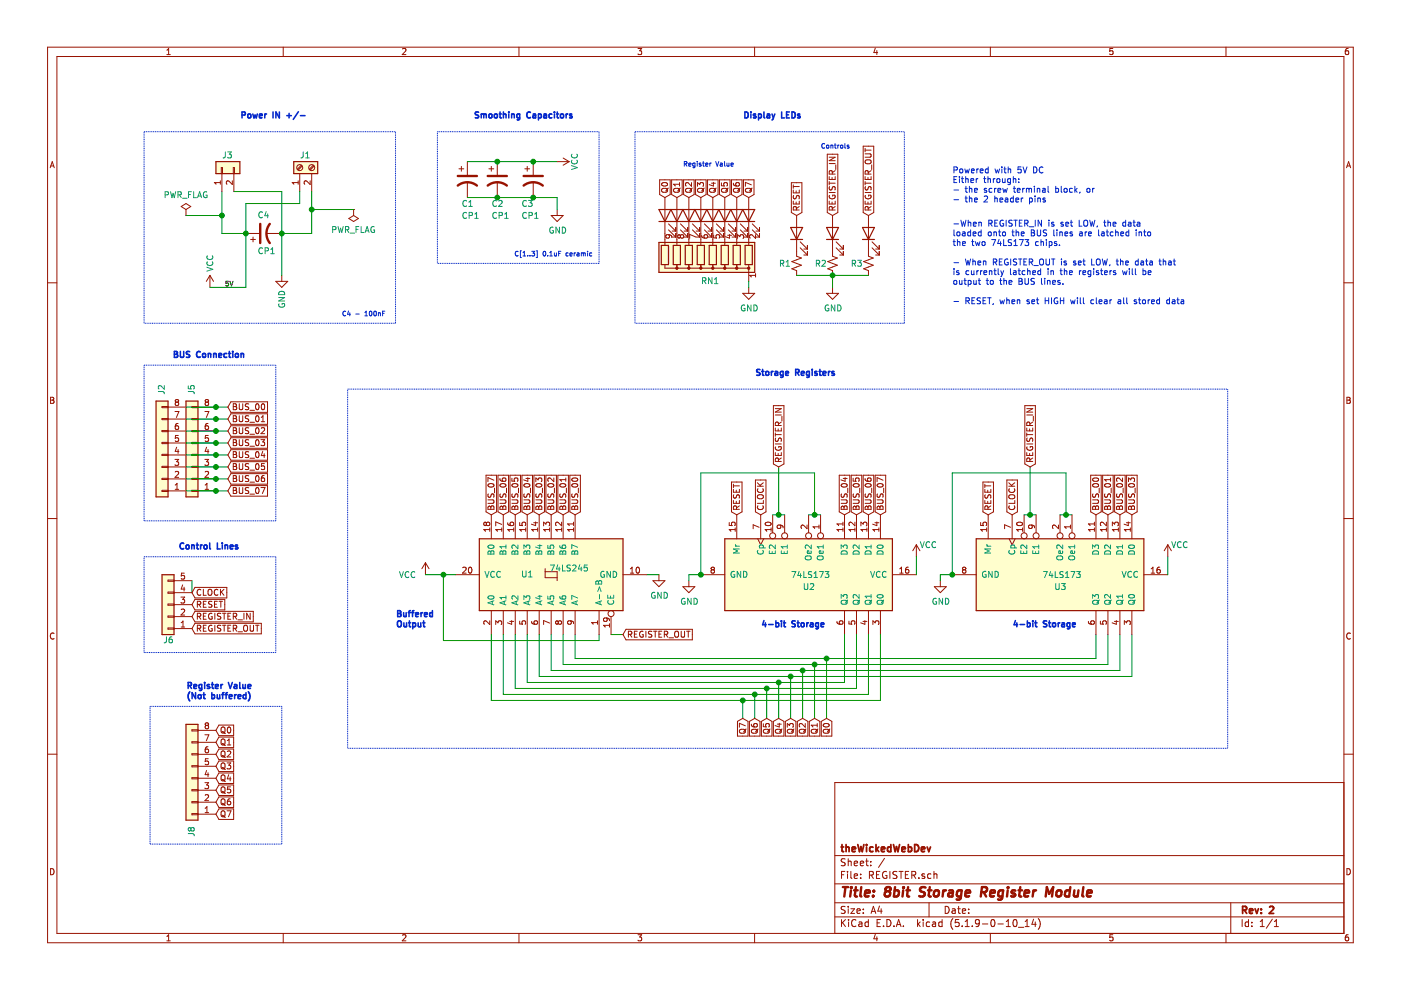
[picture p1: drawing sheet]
EESchema Schematic File Version 4
EELAYER 30 0
EELAYER END
$Descr A4 11693 8268
encoding utf-8
Sheet 1 1
Title "8bit Storage Register Module"
Date ""
Rev "2"
Comp "theWickedWebDev"
Comment1 ""
Comment2 ""
Comment3 ""
Comment4 ""
$EndDescr
Wire Wire Line
	1800 3400 1900 3400
$Comp
L Device:CP1 C2
U 1 1
P 4150 1500
F 0 "C2" H 4100 1300 50  0000 L CNN
F 1 "CP1" H 4100 1200 50  0000 L CNN
F 2 "Capacitor_THT:C_Disc_D3.8mm_W2.6mm_P2.50mm" H 4150 1500 50  0001 C CNN
F 3 "~" H 4150 1500 50  0001 C CNN
	1    4150 1500
	1    0    0    -1  
$EndComp
$Comp
L Device:CP1 C3
U 1 1
P 4450 1500
F 0 "C3" H 4350 1300 50  0000 L CNN
F 1 "CP1" H 4350 1200 50  0000 L CNN
F 2 "Capacitor_THT:C_Disc_D3.8mm_W2.6mm_P2.50mm" H 4450 1500 50  0001 C CNN
F 3 "~" H 4450 1500 50  0001 C CNN
	1    4450 1500
	1    0    0    -1  
$EndComp
Wire Wire Line
	4150 1350 4450 1350
Connection ~ 4450 1350
Wire Wire Line
	4450 1350 4650 1350
Connection ~ 4450 1650
Wire Wire Line
	4450 1650 4150 1650
Wire Wire Line
	4650 1650 4650 1750
Wire Wire Line
	4650 1650 4450 1650
$Comp
L power:GND #PWR0121
U 1 1
P 4650 1750
F 0 "#PWR0121" H 4650 1500 50  0001 C CNN
F 1 "GND" H 4655 1577 50  0000 C CNN
F 2 "" H 4650 1750 50  0001 C CNN
F 3 "" H 4650 1750 50  0001 C CNN
	1    4650 1750
	1    0    0    -1  
$EndComp
$Comp
L power:VCC #PWR0122
U 1 1
P 4650 1350
F 0 "#PWR0122" H 4650 1200 50  0001 C CNN
F 1 "VCC" H 4650 1500 50  0000 C CNN
F 2 "" H 4650 1350 50  0001 C CNN
F 3 "" H 4650 1350 50  0001 C CNN
	1    4650 1350
	0    1    1    0   
$EndComp
Text GLabel 1900 3400 2    50   Input ~ 0
BUS_00
Wire Wire Line
	1800 3500 1900 3500
Text GLabel 1900 3500 2    50   Input ~ 0
BUS_01
Wire Wire Line
	1800 3600 1900 3600
Text GLabel 1900 3600 2    50   Input ~ 0
BUS_02
Wire Wire Line
	1800 3700 1900 3700
Text GLabel 1900 3700 2    50   Input ~ 0
BUS_03
Wire Wire Line
	1800 3800 1900 3800
Text GLabel 1900 3800 2    50   Input ~ 0
BUS_04
Wire Wire Line
	1800 3900 1900 3900
Text GLabel 1900 3900 2    50   Input ~ 0
BUS_05
Wire Wire Line
	1800 4000 1900 4000
Text GLabel 1900 4000 2    50   Input ~ 0
BUS_06
Wire Wire Line
	1800 4100 1900 4100
Text GLabel 1900 4100 2    50   Input ~ 0
BUS_07
Text Notes 3950 1000 0    50   ~ 10
Smoothing Capacitors
Text Notes 2050 3000 2    50   ~ 10
BUS Connection
Text Notes 7950 1700 0    50   ~ 0
Powered with 5V DC\nEither through:\n- the screw terminal block, or\n- the 2 header pins
Text Notes 7950 2550 0    50   ~ 0
-When REGISTER_IN is set LOW, the data\nloaded onto the BUS lines are latched into\nthe two 74LS173 chips.\n\n- When REGISTER_OUT is set LOW, the data that\nis currently latched in the registers will be\noutput to the BUS lines.\n\n- RESET, when set HIGH will clear all stored data
Text Notes 4950 2150 2    39   ~ 0
C[1..3] 0.1uF ceramic
Connection ~ 5850 4800
Connection ~ 7950 4800
Wire Wire Line
	8900 3950 8900 4300
Wire Wire Line
	7950 3950 7950 4800
Wire Wire Line
	8900 3950 7950 3950
Wire Wire Line
	7650 4800 7650 4650
Wire Wire Line
	9750 4650 9750 4800
Text GLabel 7350 4300 1    50   Input ~ 0
BUS_07
Text GLabel 7250 4300 1    50   Input ~ 0
BUS_06
Text GLabel 7150 4300 1    50   Input ~ 0
BUS_05
Text GLabel 7050 4300 1    50   Input ~ 0
BUS_04
Text GLabel 9450 4300 1    50   Input ~ 0
BUS_03
Text GLabel 9350 4300 1    50   Input ~ 0
BUS_02
Text GLabel 9250 4300 1    50   Input ~ 0
BUS_01
Text GLabel 9150 4300 1    50   Input ~ 0
BUS_00
Text GLabel 4100 4300 1    50   Input ~ 0
BUS_07
Text GLabel 4200 4300 1    50   Input ~ 0
BUS_06
Text GLabel 4300 4300 1    50   Input ~ 0
BUS_05
Text GLabel 4400 4300 1    50   Input ~ 0
BUS_04
Text GLabel 4500 4300 1    50   Input ~ 0
BUS_03
Text GLabel 4600 4300 1    50   Input ~ 0
BUS_02
Text GLabel 4700 4300 1    50   Input ~ 0
BUS_01
Text GLabel 4800 4300 1    50   Input ~ 0
BUS_00
$Comp
L power:VCC #PWR0102
U 1 1
P 9750 4650
F 0 "#PWR0102" H 9750 4500 50  0001 C CNN
F 1 "VCC" H 9850 4750 50  0000 C CNN
F 2 "" H 9750 4650 50  0001 C CNN
F 3 "" H 9750 4650 50  0001 C CNN
	1    9750 4650
	1    0    0    -1  
$EndComp
Text Notes 1550 5850 0    50   ~ 10
Register Value\n(Not buffered)
Wire Wire Line
	6200 5850 4100 5850
Connection ~ 6200 5850
Wire Wire Line
	6200 6000 6200 5850
Wire Wire Line
	6300 5800 4200 5800
Connection ~ 6300 5800
Wire Wire Line
	6300 6000 6300 5800
Wire Wire Line
	6400 5750 4300 5750
Connection ~ 6400 5750
Wire Wire Line
	6400 6000 6400 5750
Wire Wire Line
	6500 5700 4400 5700
Connection ~ 6500 5700
Wire Wire Line
	6500 6000 6500 5700
Wire Wire Line
	6600 5650 9450 5650
Connection ~ 6600 5650
Wire Wire Line
	6600 6000 6600 5650
Wire Wire Line
	6700 5600 4600 5600
Connection ~ 6700 5600
Wire Wire Line
	6700 6000 6700 5600
Wire Wire Line
	6800 5550 9250 5550
Connection ~ 6800 5550
Wire Wire Line
	6800 6000 6800 5550
Wire Wire Line
	6900 5500 4800 5500
Connection ~ 6900 5500
Wire Wire Line
	6900 6000 6900 5500
Wire Wire Line
	7350 5850 6200 5850
Wire Wire Line
	7350 5300 7350 5850
Wire Wire Line
	4200 5800 4200 5300
Wire Wire Line
	7250 5800 6300 5800
Wire Wire Line
	7250 5300 7250 5800
Wire Wire Line
	7150 5750 6400 5750
Wire Wire Line
	7150 5300 7150 5750
Wire Wire Line
	4400 5700 4400 5300
Wire Wire Line
	7050 5700 6500 5700
Wire Wire Line
	7050 5300 7050 5700
Wire Wire Line
	9450 5650 9450 5300
Wire Wire Line
	4500 5650 6600 5650
Wire Wire Line
	4600 5600 4600 5300
Wire Wire Line
	9350 5600 6700 5600
Wire Wire Line
	9350 5300 9350 5600
Wire Wire Line
	9250 5550 9250 5300
Wire Wire Line
	4700 5550 6800 5550
Wire Wire Line
	4800 5500 4800 5300
Wire Wire Line
	9150 5500 6900 5500
Wire Wire Line
	9150 5300 9150 5500
Text Notes 6200 1000 0    50   ~ 10
Display LEDs
Text Notes 3300 5250 0    50   ~ 10
Buffered\nOutput
Text Notes 8450 5250 0    50   ~ 10
4-bit Storage
Text Notes 6350 5250 0    50   ~ 10
4-bit Storage
Text Notes 2000 4600 2    50   ~ 10
Control Lines
Wire Wire Line
	4700 5300 4700 5550
Wire Wire Line
	4500 5300 4500 5650
Wire Wire Line
	4300 5300 4300 5750
Wire Wire Line
	4100 5300 4100 5850
$Comp
L Device:LED D8
U 1 1
P 6250 1800
F 0 "D8" V 6243 1682 50  0001 R CNN
F 1 "LED" V 6198 1682 50  0001 R CNN
F 2 "LED_THT:LED_D5.0mm" H 6250 1800 50  0001 C CNN
F 3 "~" H 6250 1800 50  0001 C CNN
	1    6250 1800
	0    -1   -1   0   
$EndComp
$Comp
L Device:LED D7
U 1 1
P 6150 1800
F 0 "D7" V 6143 1682 50  0001 R CNN
F 1 "LED" V 6098 1682 50  0001 R CNN
F 2 "LED_THT:LED_D5.0mm" H 6150 1800 50  0001 C CNN
F 3 "~" H 6150 1800 50  0001 C CNN
	1    6150 1800
	0    -1   -1   0   
$EndComp
$Comp
L Device:LED D6
U 1 1
P 6050 1800
F 0 "D6" V 6043 1682 50  0001 R CNN
F 1 "LED" V 5998 1682 50  0001 R CNN
F 2 "LED_THT:LED_D5.0mm" H 6050 1800 50  0001 C CNN
F 3 "~" H 6050 1800 50  0001 C CNN
	1    6050 1800
	0    -1   -1   0   
$EndComp
$Comp
L Device:LED D5
U 1 1
P 5950 1800
F 0 "D5" V 5943 1682 50  0001 R CNN
F 1 "LED" V 5898 1682 50  0001 R CNN
F 2 "LED_THT:LED_D5.0mm" H 5950 1800 50  0001 C CNN
F 3 "~" H 5950 1800 50  0001 C CNN
	1    5950 1800
	0    -1   -1   0   
$EndComp
$Comp
L Device:LED D4
U 1 1
P 5850 1800
F 0 "D4" V 5843 1682 50  0001 R CNN
F 1 "LED" V 5798 1682 50  0001 R CNN
F 2 "LED_THT:LED_D5.0mm" H 5850 1800 50  0001 C CNN
F 3 "~" H 5850 1800 50  0001 C CNN
	1    5850 1800
	0    -1   -1   0   
$EndComp
$Comp
L Device:LED D3
U 1 1
P 5750 1800
F 0 "D3" V 5743 1682 50  0001 R CNN
F 1 "LED" V 5698 1682 50  0001 R CNN
F 2 "LED_THT:LED_D5.0mm" H 5750 1800 50  0001 C CNN
F 3 "~" H 5750 1800 50  0001 C CNN
	1    5750 1800
	0    -1   -1   0   
$EndComp
$Comp
L Device:LED D2
U 1 1
P 5650 1800
F 0 "D2" V 5643 1682 50  0001 R CNN
F 1 "LED" V 5598 1682 50  0001 R CNN
F 2 "LED_THT:LED_D5.0mm" H 5650 1800 50  0001 C CNN
F 3 "~" H 5650 1800 50  0001 C CNN
	1    5650 1800
	0    -1   -1   0   
$EndComp
$Comp
L power:GND #PWR0112
U 1 1
P 6250 2400
F 0 "#PWR0112" H 6250 2150 50  0001 C CNN
F 1 "GND" H 6255 2227 50  0000 C CNN
F 2 "" H 6250 2400 50  0001 C CNN
F 3 "" H 6250 2400 50  0001 C CNN
	1    6250 2400
	1    0    0    -1  
$EndComp
$Comp
L Device:R_Network08 RN1
U 1 1
P 5850 2150
F 0 "RN1" H 5850 2350 50  0000 R CNN
F 1 "R_Network08" H 5370 2195 50  0001 R CNN
F 2 "Resistor_THT:R_Array_SIP9" V 6325 2150 50  0001 C CNN
F 3 "http://www.vishay.com/docs/31509/csc.pdf" H 5850 2150 50  0001 C CNN
	1    5850 2150
	-1   0    0    1   
$EndComp
$Comp
L Device:LED D1
U 1 1
P 5550 1800
F 0 "D1" V 5543 1682 50  0001 R CNN
F 1 "LED" V 5498 1682 50  0001 R CNN
F 2 "LED_THT:LED_D5.0mm" H 5550 1800 50  0001 C CNN
F 3 "~" H 5550 1800 50  0001 C CNN
	1    5550 1800
	0    -1   -1   0   
$EndComp
$Comp
L Connector_Generic:Conn_01x08 J8
U 1 1
P 1600 6500
F 0 "J8" V 1600 6900 50  0000 L CNN
F 1 "Conn_01x08" V 1563 6880 50  0001 L CNN
F 2 "Connector_PinHeader_2.54mm:PinHeader_1x08_P2.54mm_Vertical" H 1600 6500 50  0001 C CNN
F 3 "~" H 1600 6500 50  0001 C CNN
	1    1600 6500
	-1   0    0    1   
$EndComp
$Comp
L power:GND #PWR0111
U 1 1
P 5750 4850
F 0 "#PWR0111" H 5750 4600 50  0001 C CNN
F 1 "GND" H 5755 4677 50  0000 C CNN
F 2 "" H 5750 4850 50  0001 C CNN
F 3 "" H 5750 4850 50  0001 C CNN
	1    5750 4850
	1    0    0    -1  
$EndComp
Wire Wire Line
	6500 4300 6550 4300
Connection ~ 6500 4300
Wire Wire Line
	6450 4300 6500 4300
Wire Wire Line
	8900 4300 8950 4300
Connection ~ 8900 4300
Wire Wire Line
	6800 4300 6850 4300
Connection ~ 6800 4300
Wire Wire Line
	6750 4300 6800 4300
Wire Wire Line
	8850 4300 8900 4300
Wire Wire Line
	7950 4800 7850 4800
Wire Wire Line
	7850 4800 7850 4850
$Comp
L 74xx:74LS173 U3
U 1 1
P 8850 4800
F 0 "U3" V 8950 4750 50  0000 L CNN
F 1 "74LS173" V 8850 4650 50  0000 L CNN
F 2 "Package_DIP:DIP-16_W7.62mm_Socket" H 8850 4800 50  0001 C CNN
F 3 "http://www.ti.com/lit/gpn/sn74LS173" H 8850 4800 50  0001 C CNN
	1    8850 4800
	0    1    1    0   
$EndComp
$Comp
L power:GND #PWR0107
U 1 1
P 7850 4850
F 0 "#PWR0107" H 7850 4600 50  0001 C CNN
F 1 "GND" H 7855 4677 50  0000 C CNN
F 2 "" H 7850 4850 50  0001 C CNN
F 3 "" H 7850 4850 50  0001 C CNN
	1    7850 4850
	1    0    0    -1  
$EndComp
$Comp
L power:VCC #PWR0106
U 1 1
P 7650 4650
F 0 "#PWR0106" H 7650 4500 50  0001 C CNN
F 1 "VCC" H 7750 4750 50  0000 C CNN
F 2 "" H 7650 4650 50  0001 C CNN
F 3 "" H 7650 4650 50  0001 C CNN
	1    7650 4650
	1    0    0    -1  
$EndComp
Wire Wire Line
	5850 4800 5750 4800
Wire Wire Line
	5750 4800 5750 4850
Wire Wire Line
	5400 4800 5500 4800
$Comp
L 74xx:74LS173 U2
U 1 1
P 6750 4800
F 0 "U2" V 6850 4750 50  0000 L CNN
F 1 "74LS173" V 6750 4650 50  0000 L CNN
F 2 "Package_DIP:DIP-16_W7.62mm_Socket" H 6750 4800 50  0001 C CNN
F 3 "http://www.ti.com/lit/gpn/sn74LS173" H 6750 4800 50  0001 C CNN
	1    6750 4800
	0    1    1    0   
$EndComp
$Comp
L power:VCC #PWR0104
U 1 1
P 3550 4800
F 0 "#PWR0104" H 3550 4650 50  0001 C CNN
F 1 "VCC" H 3400 4800 50  0000 C CNN
F 2 "" H 3550 4800 50  0001 C CNN
F 3 "" H 3550 4800 50  0001 C CNN
	1    3550 4800
	1    0    0    -1  
$EndComp
$Comp
L power:GND #PWR0103
U 1 1
P 5500 4800
F 0 "#PWR0103" H 5500 4550 50  0001 C CNN
F 1 "GND" H 5505 4627 50  0000 C CNN
F 2 "" H 5500 4800 50  0001 C CNN
F 3 "" H 5500 4800 50  0001 C CNN
	1    5500 4800
	1    0    0    -1  
$EndComp
$Comp
L 74xx:74LS245 U1
U 1 1
P 4600 4800
F 0 "U1" V 4600 5000 50  0000 C CNN
F 1 "74LS245" V 4650 4650 50  0000 C CNN
F 2 "Package_DIP:DIP-20_W7.62mm_Socket" H 4600 4800 50  0001 C CNN
F 3 "http://www.ti.com/lit/gpn/sn74LS245" H 4600 4800 50  0001 C CNN
	1    4600 4800
	0    -1   -1   0   
$EndComp
Wire Notes Line
	3650 1100 5000 1100
Wire Notes Line
	5000 1100 5000 2200
Wire Notes Line
	5000 2200 3650 2200
Wire Notes Line
	3650 2200 3650 1100
Wire Notes Line
	2300 3050 2300 4350
Wire Notes Line
	2300 4350 1200 4350
Wire Notes Line
	1200 4350 1200 3050
Wire Notes Line
	1200 3050 2300 3050
Wire Notes Line
	1200 1100 3300 1100
Wire Notes Line
	1200 2700 1200 1100
Wire Notes Line
	3300 2700 1200 2700
Wire Notes Line
	3300 1100 3300 2700
Wire Wire Line
	2600 1750 2600 1600
Connection ~ 2600 1750
Wire Wire Line
	2600 1750 2950 1750
$Comp
L power:PWR_FLAG #FLG0101
U 1 1
P 2950 1750
F 0 "#FLG0101" H 2950 1825 50  0001 C CNN
F 1 "PWR_FLAG" H 2950 1923 50  0000 C CNN
F 2 "" H 2950 1750 50  0001 C CNN
F 3 "~" H 2950 1750 50  0001 C CNN
	1    2950 1750
	-1   0    0    1   
$EndComp
Wire Wire Line
	1850 1800 1850 1950
Connection ~ 1850 1800
Wire Wire Line
	1550 1800 1850 1800
$Comp
L power:PWR_FLAG #FLG0103
U 1 1
P 1550 1800
F 0 "#FLG0103" H 1550 1875 50  0001 C CNN
F 1 "PWR_FLAG" H 1550 1973 50  0000 C CNN
F 2 "" H 1550 1800 50  0001 C CNN
F 3 "~" H 1550 1800 50  0001 C CNN
	1    1550 1800
	1    0    0    -1  
$EndComp
Wire Wire Line
	2350 1950 2350 2300
Wire Wire Line
	2050 2400 1750 2400
Wire Wire Line
	2050 1950 2050 2400
Connection ~ 2350 1950
Wire Wire Line
	2600 1950 2600 1750
Wire Wire Line
	2350 1950 2600 1950
Wire Wire Line
	2350 1600 2350 1950
Wire Wire Line
	1950 1600 2350 1600
Connection ~ 2050 1950
Wire Wire Line
	2050 1700 2050 1950
Wire Wire Line
	2500 1700 2050 1700
Wire Wire Line
	2500 1600 2500 1700
Wire Wire Line
	1850 1950 2050 1950
Wire Wire Line
	1850 1600 1850 1800
$Comp
L power:GND #PWR0105
U 1 1
P 2350 2300
F 0 "#PWR0105" H 2350 2050 50  0001 C CNN
F 1 "GND" V 2350 2100 50  0000 C CNN
F 2 "" H 2350 2300 50  0001 C CNN
F 3 "" H 2350 2300 50  0001 C CNN
	1    2350 2300
	1    0    0    -1  
$EndComp
Text Label 1950 2400 2    39   ~ 0
5V
Text Notes 2850 2650 0    39   ~ 0
C4 - 100nF
Text Notes 2000 1000 0    50   ~ 10
Power IN +/- 
$Comp
L Connector:Screw_Terminal_01x02 J1
U 1 1
P 2500 1400
F 0 "J1" V 2600 1400 50  0000 R CNN
F 1 "Screw_Terminal_01x02" V 2373 1212 50  0001 R CNN
F 2 "TerminalBlock_Phoenix:TerminalBlock_Phoenix_MKDS-1,5-2_1x02_P5.00mm_Horizontal" H 2500 1400 50  0001 C CNN
F 3 "~" H 2500 1400 50  0001 C CNN
	1    2500 1400
	0    -1   -1   0   
$EndComp
$Comp
L power:VCC #PWR0124
U 1 1
P 1750 2400
F 0 "#PWR0124" H 1750 2250 50  0001 C CNN
F 1 "VCC" V 1750 2600 50  0000 C CNN
F 2 "" H 1750 2400 50  0001 C CNN
F 3 "" H 1750 2400 50  0001 C CNN
	1    1750 2400
	1    0    0    -1  
$EndComp
$Comp
L Connector_Generic:Conn_01x02 J3
U 1 1
P 1850 1400
F 0 "J3" V 1950 1400 50  0000 R CNN
F 1 "Conn_01x02" V 1813 1780 50  0001 L CNN
F 2 "Connector_PinHeader_2.54mm:PinHeader_1x02_P2.54mm_Vertical" H 1850 1400 50  0001 C CNN
F 3 "~" H 1850 1400 50  0001 C CNN
	1    1850 1400
	0    -1   -1   0   
$EndComp
Wire Notes Line
	2300 4650 2300 5450
Wire Notes Line
	2300 5450 1200 5450
Wire Notes Line
	1200 5450 1200 4650
Wire Notes Line
	1200 4650 2300 4650
Wire Wire Line
	5200 5300 5100 5300
Wire Wire Line
	8550 4300 8600 4300
Connection ~ 8600 4300
Wire Wire Line
	8600 4300 8650 4300
Text GLabel 6600 6000 3    50   Input ~ 0
Q3
Text GLabel 6700 6000 3    50   Input ~ 0
Q2
Text GLabel 6800 6000 3    50   Input ~ 0
Q1
Text GLabel 6900 6000 3    50   Input ~ 0
Q0
Text GLabel 6200 6000 3    50   Input ~ 0
Q7
Text GLabel 6300 6000 3    50   Input ~ 0
Q6
Text GLabel 6400 6000 3    50   Input ~ 0
Q5
Text GLabel 6500 6000 3    50   Input ~ 0
Q4
Text GLabel 5200 5300 2    50   Input ~ 0
REGISTER_OUT
Text GLabel 6500 3900 1    50   Input ~ 0
REGISTER_IN
Text GLabel 6350 4300 1    50   Input ~ 0
CLOCK
Text GLabel 6150 4300 1    50   Input ~ 0
RESET
Text GLabel 8250 4300 1    50   Input ~ 0
RESET
Text GLabel 8450 4300 1    50   Input ~ 0
CLOCK
Text GLabel 8600 3900 1    50   Input ~ 0
REGISTER_IN
Text GLabel 1800 6400 2    50   Input ~ 0
Q3
Text GLabel 1800 6300 2    50   Input ~ 0
Q2
Text GLabel 1800 6200 2    50   Input ~ 0
Q1
Text GLabel 1800 6100 2    50   Input ~ 0
Q0
Text GLabel 1800 6800 2    50   Input ~ 0
Q7
Text GLabel 1800 6700 2    50   Input ~ 0
Q6
Text GLabel 1800 6600 2    50   Input ~ 0
Q5
Text GLabel 1800 6500 2    50   Input ~ 0
Q4
Wire Notes Line
	2350 5900 1250 5900
Wire Notes Line
	1250 5900 1250 7050
Wire Notes Line
	1250 7050 2350 7050
Wire Notes Line
	2350 5900 2350 7050
Text GLabel 5850 1650 1    50   Input ~ 0
Q3
Text GLabel 5750 1650 1    50   Input ~ 0
Q2
Text GLabel 5650 1650 1    50   Input ~ 0
Q1
Text GLabel 5550 1650 1    50   Input ~ 0
Q0
Text GLabel 6250 1650 1    50   Input ~ 0
Q7
Text GLabel 6150 1650 1    50   Input ~ 0
Q6
Text GLabel 6050 1650 1    50   Input ~ 0
Q5
Text GLabel 5950 1650 1    50   Input ~ 0
Q4
Wire Notes Line
	2900 3250 10250 3250
Wire Notes Line
	10250 3250 10250 6250
Wire Notes Line
	10250 6250 2900 6250
Wire Notes Line
	2900 6250 2900 3250
$Comp
L Device:LED D11
U 1 1
P 7250 1950
F 0 "D11" V 7243 1832 50  0001 R CNN
F 1 "LED" V 7198 1832 50  0001 R CNN
F 2 "LED_THT:LED_D3.0mm" H 7250 1950 50  0001 C CNN
F 3 "~" H 7250 1950 50  0001 C CNN
	1    7250 1950
	0    -1   -1   0   
$EndComp
$Comp
L Device:LED D10
U 1 1
P 6950 1950
F 0 "D10" V 6943 1832 50  0001 R CNN
F 1 "LED" V 6898 1832 50  0001 R CNN
F 2 "LED_THT:LED_D3.0mm" H 6950 1950 50  0001 C CNN
F 3 "~" H 6950 1950 50  0001 C CNN
	1    6950 1950
	0    -1   -1   0   
$EndComp
$Comp
L Device:LED D9
U 1 1
P 6650 1950
F 0 "D9" V 6643 1832 50  0001 R CNN
F 1 "LED" V 6598 1832 50  0001 R CNN
F 2 "LED_THT:LED_D3.0mm" H 6650 1950 50  0001 C CNN
F 3 "~" H 6650 1950 50  0001 C CNN
	1    6650 1950
	0    -1   -1   0   
$EndComp
$Comp
L Device:R_Small_US R1
U 1 1
P 6650 2200
F 0 "R1" H 6500 2200 50  0000 L CNN
F 1 "R_Small_US" H 6150 2200 50  0001 L CNN
F 2 "Resistor_THT:R_Axial_DIN0207_L6.3mm_D2.5mm_P10.16mm_Horizontal" H 6650 2200 50  0001 C CNN
F 3 "~" H 6650 2200 50  0001 C CNN
	1    6650 2200
	1    0    0    -1  
$EndComp
$Comp
L Device:R_Small_US R2
U 1 1
P 6950 2200
F 0 "R2" H 6800 2200 50  0000 L CNN
F 1 "R_Small_US" H 6450 2200 50  0001 L CNN
F 2 "Resistor_THT:R_Axial_DIN0207_L6.3mm_D2.5mm_P10.16mm_Horizontal" H 6950 2200 50  0001 C CNN
F 3 "~" H 6950 2200 50  0001 C CNN
	1    6950 2200
	1    0    0    -1  
$EndComp
$Comp
L Device:R_Small_US R3
U 1 1
P 7250 2200
F 0 "R3" H 7100 2200 50  0000 L CNN
F 1 "R_Small_US" H 6750 2200 50  0001 L CNN
F 2 "Resistor_THT:R_Axial_DIN0207_L6.3mm_D2.5mm_P10.16mm_Horizontal" H 7250 2200 50  0001 C CNN
F 3 "~" H 7250 2200 50  0001 C CNN
	1    7250 2200
	1    0    0    -1  
$EndComp
Wire Wire Line
	6650 2300 6950 2300
Connection ~ 6950 2300
Wire Wire Line
	6950 2300 7250 2300
Wire Wire Line
	6950 2300 6950 2400
$Comp
L power:GND #PWR0101
U 1 1
P 6950 2400
F 0 "#PWR0101" H 6950 2150 50  0001 C CNN
F 1 "GND" H 6955 2227 50  0000 C CNN
F 2 "" H 6950 2400 50  0001 C CNN
F 3 "" H 6950 2400 50  0001 C CNN
	1    6950 2400
	1    0    0    -1  
$EndComp
Text GLabel 7250 1800 1    50   Input ~ 0
REGISTER_OUT
Text GLabel 6950 1800 1    50   Input ~ 0
REGISTER_IN
Text GLabel 6650 1800 1    50   Input ~ 0
RESET
Wire Notes Line
	7550 1100 7550 2700
Wire Notes Line
	7550 2700 5300 2700
Wire Notes Line
	5300 2700 5300 1100
Wire Notes Line
	5300 1100 7550 1100
Text Notes 5700 1400 0    39   ~ 0
Register Value
Text Notes 6850 1250 0    39   ~ 0
Controls
Wire Wire Line
	6250 2400 6250 2350
Text Notes 6300 3150 0    50   ~ 10
Storage Registers
Wire Wire Line
	5850 3950 5850 4800
Wire Wire Line
	6800 3950 6800 4300
Wire Wire Line
	6800 3950 5850 3950
Wire Wire Line
	6500 3900 6500 4300
Wire Wire Line
	8600 3900 8600 4300
$Comp
L Device:CP1 C4
U 1 1
P 2200 1950
F 0 "C4" V 2350 1900 50  0000 L CNN
F 1 "CP1" V 2050 1850 50  0000 L CNN
F 2 "Capacitor_THT:C_Radial_D5.0mm_H7.0mm_P2.00mm" H 2200 1950 50  0001 C CNN
F 3 "~" H 2200 1950 50  0001 C CNN
	1    2200 1950
	0    -1   -1   0   
$EndComp
$Comp
L Device:CP1 C1
U 1 1
P 3900 1500
F 0 "C1" H 3850 1300 50  0000 L CNN
F 1 "CP1" H 3850 1200 50  0000 L CNN
F 2 "Capacitor_THT:C_Disc_D3.8mm_W2.6mm_P2.50mm" H 3900 1500 50  0001 C CNN
F 3 "~" H 3900 1500 50  0001 C CNN
	1    3900 1500
	1    0    0    -1  
$EndComp
Wire Wire Line
	3900 1350 4150 1350
Connection ~ 4150 1350
Wire Wire Line
	4150 1650 3900 1650
Connection ~ 4150 1650
$Comp
L Connector_Generic:Conn_01x08 J5
U 1 1
P 1600 3800
F 0 "J5" V 1600 3300 50  0000 R CNN
F 1 "Conn_01x08" V 1700 4000 50  0001 R CNN
F 2 "Connector_PinHeader_2.54mm:PinHeader_1x08_P2.54mm_Vertical" H 1600 3800 50  0001 C CNN
F 3 "~" H 1600 3800 50  0001 C CNN
	1    1600 3800
	-1   0    0    1   
$EndComp
$Comp
L Connector_Generic:Conn_01x08 J2
U 1 1
P 1350 3800
F 0 "J2" V 1350 3300 50  0000 R CNN
F 1 "Conn_01x08" V 1450 4000 50  0001 R CNN
F 2 "Connector_PinHeader_2.54mm:PinHeader_1x08_P2.54mm_Vertical" H 1350 3800 50  0001 C CNN
F 3 "~" H 1350 3800 50  0001 C CNN
	1    1350 3800
	-1   0    0    1   
$EndComp
Wire Wire Line
	1550 3400 1800 3400
Connection ~ 1800 3400
Wire Wire Line
	1800 3500 1550 3500
Connection ~ 1800 3500
Wire Wire Line
	1550 3600 1800 3600
Connection ~ 1800 3600
Wire Wire Line
	1800 3700 1550 3700
Connection ~ 1800 3700
Wire Wire Line
	1550 3800 1800 3800
Connection ~ 1800 3800
Wire Wire Line
	1800 3900 1550 3900
Connection ~ 1800 3900
Wire Wire Line
	1550 4000 1800 4000
Connection ~ 1800 4000
Wire Wire Line
	1800 4100 1550 4100
Connection ~ 1800 4100
Text GLabel 1600 4950 2    50   Input ~ 0
CLOCK
Text GLabel 1600 5050 2    50   Input ~ 0
RESET
Text GLabel 1600 5150 2    50   Input ~ 0
REGISTER_IN
Text GLabel 1600 5250 2    50   Input ~ 0
REGISTER_OUT
$Comp
L Connector_Generic:Conn_01x05 J6
U 1 1
P 1400 5050
F 0 "J6" H 1350 5350 50  0000 L CNN
F 1 "Conn_01x05" V 1363 5430 50  0001 L CNN
F 2 "Connector_PinHeader_2.54mm:PinHeader_1x05_P2.54mm_Vertical" H 1400 5050 50  0001 C CNN
F 3 "~" H 1400 5050 50  0001 C CNN
	1    1400 5050
	-1   0    0    1   
$EndComp
Wire Wire Line
	1600 4850 1600 4950
Wire Wire Line
	5000 5300 5000 5350
Wire Wire Line
	5000 5350 3700 5350
Wire Wire Line
	3550 4800 3700 4800
Wire Wire Line
	3700 4800 3800 4800
Connection ~ 3700 4800
Wire Wire Line
	3700 5350 3700 4800
$EndSCHEMATC
